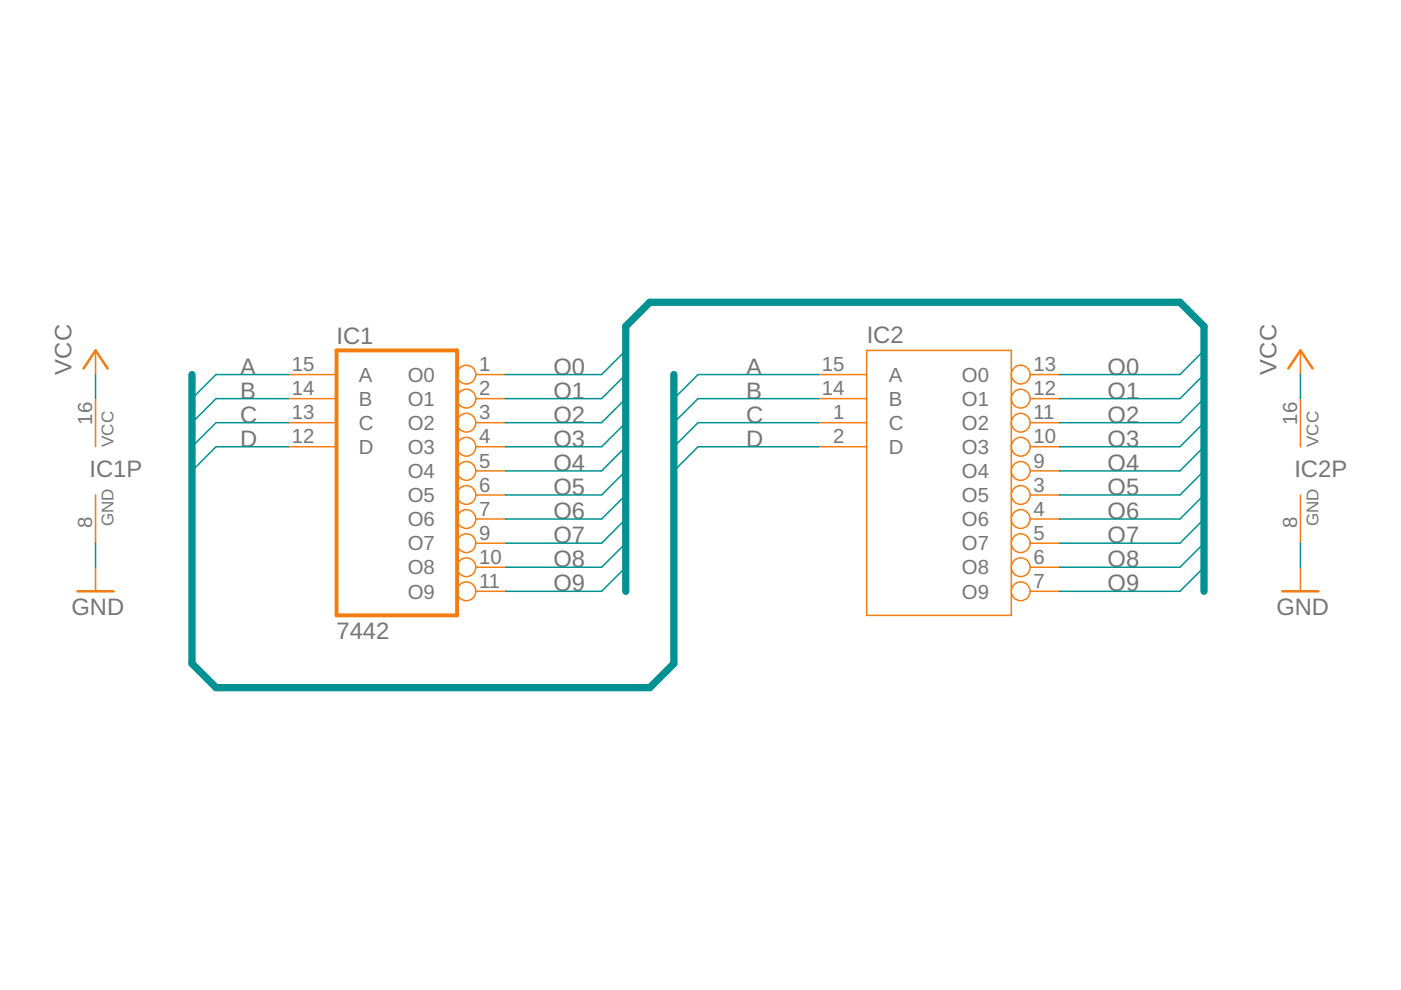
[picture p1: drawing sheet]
<?xml version="1.0" encoding="utf-8"?>
<!DOCTYPE eagle SYSTEM "eagle.dtd">
<eagle version="9.7.0">
<drawing>
<settings>
<setting alwaysvectorfont="no"/>
<setting verticaltext="up"/>
</settings>
<grid distance="0.1" unitdist="inch" unit="inch" style="lines" multiple="1" display="no" altdistance="0.01" altunitdist="inch" altunit="inch"/>
<schematic xreflabel="%F%N/%S.%C%R" xrefpart="/%S.%C%R">
<libraries>
<library name="Per (Fusion 360)">
<symbols>
<symbol name="9301">
<wire x1="-7.62" y1="12.7" x2="7.62" y2="12.7" width="0.1524" layer="94"/>
<wire x1="7.62" y1="12.7" x2="7.62" y2="-15.24" width="0.1524" layer="94"/>
<wire x1="7.62" y1="-15.24" x2="-7.62" y2="-15.24" width="0.1524" layer="94"/>
<wire x1="-7.62" y1="-15.24" x2="-7.62" y2="12.7" width="0.1524" layer="94"/>
<pin name="A" x="-12.7" y="10.16" length="middle" direction="in"/>
<pin name="B" x="-12.7" y="7.62" length="middle" direction="in"/>
<pin name="C" x="-12.7" y="5.08" length="middle" direction="in"/>
<pin name="D" x="-12.7" y="2.54" length="middle" direction="in"/>
<pin name="O1" x="12.7" y="7.62" length="middle" direction="out" function="dot" rot="R180"/>
<pin name="O2" x="12.7" y="5.08" length="middle" direction="out" function="dot" rot="R180"/>
<pin name="O3" x="12.7" y="2.54" length="middle" direction="out" function="dot" rot="R180"/>
<pin name="O4" x="12.7" y="0" length="middle" direction="out" function="dot" rot="R180"/>
<pin name="O5" x="12.7" y="-2.54" length="middle" direction="out" function="dot" rot="R180"/>
<pin name="O6" x="12.7" y="-5.08" length="middle" direction="out" function="dot" rot="R180"/>
<pin name="O7" x="12.7" y="-7.62" length="middle" direction="out" function="dot" rot="R180"/>
<pin name="O8" x="12.7" y="-10.16" length="middle" direction="out" function="dot" rot="R180"/>
<pin name="O9" x="12.7" y="-12.7" length="middle" direction="out" function="dot" rot="R180"/>
<pin name="O0" x="12.7" y="10.16" length="middle" direction="out" function="dot" rot="R180"/>
<text x="-7.62" y="15.24" size="1.778" layer="95" rot="MR180">&gt;NAME</text>
<text x="7.62" y="-17.78" size="1.778" layer="96" rot="MR0">&gt;VALUE</text>
</symbol>
<symbol name="PWRN">
<text x="-0.635" y="-0.635" size="1.778" layer="95">&gt;NAME</text>
<text x="1.905" y="-5.842" size="1.27" layer="95" rot="R90">GND</text>
<text x="1.905" y="2.54" size="1.27" layer="95" rot="R90">VCC</text>
<pin name="GND" x="0" y="-7.62" visible="pad" length="middle" direction="pwr" rot="R90"/>
<pin name="VCC" x="0" y="7.62" visible="pad" length="middle" direction="pwr" rot="R270"/>
</symbol>
<symbol name="7442">
<wire x1="-7.62" y1="-15.24" x2="5.08" y2="-15.24" width="0.4064" layer="94"/>
<wire x1="5.08" y1="-15.24" x2="5.08" y2="12.7" width="0.4064" layer="94"/>
<wire x1="5.08" y1="12.7" x2="-7.62" y2="12.7" width="0.4064" layer="94"/>
<wire x1="-7.62" y1="12.7" x2="-7.62" y2="-15.24" width="0.4064" layer="94"/>
<text x="-7.62" y="13.335" size="1.778" layer="95">&gt;NAME</text>
<text x="-7.62" y="-17.78" size="1.778" layer="96">&gt;VALUE</text>
<pin name="O0" x="10.16" y="10.16" length="middle" direction="out" function="dot" rot="R180"/>
<pin name="O1" x="10.16" y="7.62" length="middle" direction="out" function="dot" rot="R180"/>
<pin name="O2" x="10.16" y="5.08" length="middle" direction="out" function="dot" rot="R180"/>
<pin name="O3" x="10.16" y="2.54" length="middle" direction="out" function="dot" rot="R180"/>
<pin name="O4" x="10.16" y="0" length="middle" direction="out" function="dot" rot="R180"/>
<pin name="O5" x="10.16" y="-2.54" length="middle" direction="out" function="dot" rot="R180"/>
<pin name="O6" x="10.16" y="-5.08" length="middle" direction="out" function="dot" rot="R180"/>
<pin name="O7" x="10.16" y="-7.62" length="middle" direction="out" function="dot" rot="R180"/>
<pin name="O8" x="10.16" y="-10.16" length="middle" direction="out" function="dot" rot="R180"/>
<pin name="O9" x="10.16" y="-12.7" length="middle" direction="out" function="dot" rot="R180"/>
<pin name="D" x="-12.7" y="2.54" length="middle" direction="in"/>
<pin name="C" x="-12.7" y="5.08" length="middle" direction="in"/>
<pin name="B" x="-12.7" y="7.62" length="middle" direction="in"/>
<pin name="A" x="-12.7" y="10.16" length="middle" direction="in"/>
</symbol>
<symbol name="PWRN-2">
<text x="-0.635" y="-0.635" size="1.778" layer="95">&gt;NAME</text>
<text x="1.905" y="-5.842" size="1.27" layer="95" rot="R90">GND</text>
<text x="1.905" y="2.54" size="1.27" layer="95" rot="R90">VCC</text>
<pin name="GND" x="0" y="-7.62" visible="pad" length="middle" direction="pwr" rot="R90"/>
<pin name="VCC" x="0" y="7.62" visible="pad" length="middle" direction="pwr" rot="R270"/>
</symbol>
</symbols>
<devicesets>
<deviceset name="9301" prefix="IC" uservalue="yes">
<gates>
<gate name="A" symbol="9301" x="0" y="0"/>
<gate name="P" symbol="PWRN" x="-30.48" y="0" addlevel="request"/>
</gates>
<devices>
<device name="_XL" package="DIL16_XL">
<connects>
<connect gate="A" pin="A" pad="15"/>
<connect gate="A" pin="B" pad="14"/>
<connect gate="A" pin="C" pad="1"/>
<connect gate="A" pin="D" pad="2"/>
<connect gate="A" pin="O0" pad="13"/>
<connect gate="A" pin="O1" pad="12"/>
<connect gate="A" pin="O2" pad="11"/>
<connect gate="A" pin="O3" pad="10"/>
<connect gate="A" pin="O4" pad="9"/>
<connect gate="A" pin="O5" pad="3"/>
<connect gate="A" pin="O6" pad="4"/>
<connect gate="A" pin="O7" pad="5"/>
<connect gate="A" pin="O8" pad="6"/>
<connect gate="A" pin="O9" pad="7"/>
<connect gate="P" pin="GND" pad="8"/>
<connect gate="P" pin="VCC" pad="16"/>
</connects>
<package3dinstances>
<package3dinstance package3d_urn="urn:adsk.eagle:package:922/2"/>
</package3dinstances>
<technologies>
<technology name=""/>
</technologies>
</device>
<device name="_DOWNPINS" package="DIL16_DOWNPINS">
<connects>
<connect gate="A" pin="A" pad="15"/>
<connect gate="A" pin="B" pad="14"/>
<connect gate="A" pin="C" pad="1"/>
<connect gate="A" pin="D" pad="2"/>
<connect gate="A" pin="O0" pad="13"/>
<connect gate="A" pin="O1" pad="12"/>
<connect gate="A" pin="O2" pad="11"/>
<connect gate="A" pin="O3" pad="10"/>
<connect gate="A" pin="O4" pad="9"/>
<connect gate="A" pin="O5" pad="3"/>
<connect gate="A" pin="O6" pad="4"/>
<connect gate="A" pin="O7" pad="5"/>
<connect gate="A" pin="O8" pad="6"/>
<connect gate="A" pin="O9" pad="7"/>
<connect gate="P" pin="GND" pad="8"/>
<connect gate="P" pin="VCC" pad="16"/>
</connects>
<package3dinstances>
<package3dinstance package3d_urn="urn:adsk.wipprod:fs.file:vf.0dp1rBSRTQaHkqAQPiZr2A?version=2"/>
</package3dinstances>
<technologies>
<technology name=""/>
</technologies>
</device>
<device name="" package="DIL16">
<connects>
<connect gate="A" pin="A" pad="15"/>
<connect gate="A" pin="B" pad="14"/>
<connect gate="A" pin="C" pad="1"/>
<connect gate="A" pin="D" pad="2"/>
<connect gate="A" pin="O0" pad="13"/>
<connect gate="A" pin="O1" pad="12"/>
<connect gate="A" pin="O2" pad="11"/>
<connect gate="A" pin="O3" pad="10"/>
<connect gate="A" pin="O4" pad="9"/>
<connect gate="A" pin="O5" pad="3"/>
<connect gate="A" pin="O6" pad="4"/>
<connect gate="A" pin="O7" pad="5"/>
<connect gate="A" pin="O8" pad="6"/>
<connect gate="A" pin="O9" pad="7"/>
<connect gate="P" pin="GND" pad="8"/>
<connect gate="P" pin="VCC" pad="16"/>
</connects>
<package3dinstances>
<package3dinstance package3d_urn="urn:adsk.wipprod:fs.file:vf.UJEhvtQmRTCS6xdWNuEFxg?version=2"/>
</package3dinstances>
<technologies>
<technology name=""/>
</technologies>
</device>
</devices>
</deviceset>
<deviceset name="74*42" prefix="IC">
<gates>
<gate name="A" symbol="7442" x="17.78" y="0"/>
<gate name="P" symbol="PWRN-2" x="-5.08" y="0" addlevel="request"/>
</gates>
<devices>
<device name="N" package="DIL16_XL">
<connects>
<connect gate="A" pin="A" pad="15"/>
<connect gate="A" pin="B" pad="14"/>
<connect gate="A" pin="C" pad="13"/>
<connect gate="A" pin="D" pad="12"/>
<connect gate="A" pin="O0" pad="1"/>
<connect gate="A" pin="O1" pad="2"/>
<connect gate="A" pin="O2" pad="3"/>
<connect gate="A" pin="O3" pad="4"/>
<connect gate="A" pin="O4" pad="5"/>
<connect gate="A" pin="O5" pad="6"/>
<connect gate="A" pin="O6" pad="7"/>
<connect gate="A" pin="O7" pad="9"/>
<connect gate="A" pin="O8" pad="10"/>
<connect gate="A" pin="O9" pad="11"/>
<connect gate="P" pin="GND" pad="8"/>
<connect gate="P" pin="VCC" pad="16"/>
</connects>
<package3dinstances>
<package3dinstance package3d_urn="urn:adsk.eagle:package:922/2"/>
</package3dinstances>
<technologies>
<technology name="AC">
<attribute name="POPULARITY" value="0" constant="no"/>
</technology>
<technology name="ACT">
<attribute name="POPULARITY" value="0" constant="no"/>
</technology>
<technology name="HC">
<attribute name="POPULARITY" value="0" constant="no"/>
</technology>
<technology name="HCT">
<attribute name="POPULARITY" value="0" constant="no"/>
</technology>
<technology name="LS">
<attribute name="POPULARITY" value="0" constant="no"/>
</technology>
</technologies>
</device>
<device name="D" package="SO16">
<connects>
<connect gate="A" pin="A" pad="15"/>
<connect gate="A" pin="B" pad="14"/>
<connect gate="A" pin="C" pad="13"/>
<connect gate="A" pin="D" pad="12"/>
<connect gate="A" pin="O0" pad="1"/>
<connect gate="A" pin="O1" pad="2"/>
<connect gate="A" pin="O2" pad="3"/>
<connect gate="A" pin="O3" pad="4"/>
<connect gate="A" pin="O4" pad="5"/>
<connect gate="A" pin="O5" pad="6"/>
<connect gate="A" pin="O6" pad="7"/>
<connect gate="A" pin="O7" pad="9"/>
<connect gate="A" pin="O8" pad="10"/>
<connect gate="A" pin="O9" pad="11"/>
<connect gate="P" pin="GND" pad="8"/>
<connect gate="P" pin="VCC" pad="16"/>
</connects>
<package3dinstances>
<package3dinstance package3d_urn="urn:adsk.eagle:package:2010/1"/>
</package3dinstances>
<technologies>
<technology name="AC">
<attribute name="POPULARITY" value="0" constant="no"/>
</technology>
<technology name="ACT">
<attribute name="POPULARITY" value="0" constant="no"/>
</technology>
<technology name="HC">
<attribute name="POPULARITY" value="0" constant="no"/>
</technology>
<technology name="HCT">
<attribute name="POPULARITY" value="0" constant="no"/>
</technology>
<technology name="LS">
<attribute name="POPULARITY" value="0" constant="no"/>
</technology>
</technologies>
</device>
<device name="FK" package="LCC20">
<connects>
<connect gate="A" pin="A" pad="19"/>
<connect gate="A" pin="B" pad="18"/>
<connect gate="A" pin="C" pad="17"/>
<connect gate="A" pin="D" pad="15"/>
<connect gate="A" pin="O0" pad="2"/>
<connect gate="A" pin="O1" pad="3"/>
<connect gate="A" pin="O2" pad="4"/>
<connect gate="A" pin="O3" pad="5"/>
<connect gate="A" pin="O4" pad="7"/>
<connect gate="A" pin="O5" pad="8"/>
<connect gate="A" pin="O6" pad="9"/>
<connect gate="A" pin="O7" pad="12"/>
<connect gate="A" pin="O8" pad="13"/>
<connect gate="A" pin="O9" pad="14"/>
<connect gate="P" pin="GND" pad="10"/>
<connect gate="P" pin="VCC" pad="20"/>
</connects>
<package3dinstances>
<package3dinstance package3d_urn="urn:adsk.eagle:package:2012/1"/>
</package3dinstances>
<technologies>
<technology name="AC">
<attribute name="POPULARITY" value="0" constant="no"/>
</technology>
<technology name="ACT">
<attribute name="POPULARITY" value="0" constant="no"/>
</technology>
<technology name="HC">
<attribute name="POPULARITY" value="0" constant="no"/>
</technology>
<technology name="HCT">
<attribute name="POPULARITY" value="0" constant="no"/>
</technology>
<technology name="LS">
<attribute name="POPULARITY" value="0" constant="no"/>
</technology>
</technologies>
</device>
<device name="" package="DIL16">
<connects>
<connect gate="A" pin="A" pad="15"/>
<connect gate="A" pin="B" pad="14"/>
<connect gate="A" pin="C" pad="13"/>
<connect gate="A" pin="D" pad="12"/>
<connect gate="A" pin="O0" pad="1"/>
<connect gate="A" pin="O1" pad="2"/>
<connect gate="A" pin="O2" pad="3"/>
<connect gate="A" pin="O3" pad="4"/>
<connect gate="A" pin="O4" pad="5"/>
<connect gate="A" pin="O5" pad="6"/>
<connect gate="A" pin="O6" pad="7"/>
<connect gate="A" pin="O7" pad="9"/>
<connect gate="A" pin="O8" pad="10"/>
<connect gate="A" pin="O9" pad="11"/>
<connect gate="P" pin="GND" pad="8"/>
<connect gate="P" pin="VCC" pad="16"/>
</connects>
<package3dinstances>
<package3dinstance package3d_urn="urn:adsk.wipprod:fs.file:vf.UJEhvtQmRTCS6xdWNuEFxg?version=2"/>
</package3dinstances>
<technologies>
<technology name=""/>
</technologies>
</device>
</devices>
</deviceset>
</devicesets>
</library>
<library name="supply1">
<symbols>
<symbol name="VCC">
<wire x1="1.27" y1="-1.905" x2="0" y2="0" width="0.254" layer="94"/>
<wire x1="0" y1="0" x2="-1.27" y2="-1.905" width="0.254" layer="94"/>
<text x="-2.54" y="-2.54" size="1.778" layer="96" rot="R90">&gt;VALUE</text>
<pin name="VCC" x="0" y="-2.54" visible="off" length="short" direction="sup" rot="R90"/>
</symbol>
<symbol name="GND">
<wire x1="-1.905" y1="0" x2="1.905" y2="0" width="0.254" layer="94"/>
<text x="-2.54" y="-2.54" size="1.778" layer="96">&gt;VALUE</text>
<pin name="GND" x="0" y="2.54" visible="off" length="short" direction="sup" rot="R270"/>
</symbol>
</symbols>
<devicesets>
<deviceset name="VCC" prefix="P+">
<gates>
<gate name="VCC" symbol="VCC" x="0" y="0"/>
</gates>
<devices>
<device name="">
<technologies>
<technology name=""/>
</technologies>
</device>
</devices>
</deviceset>
<deviceset name="GND" prefix="GND">
<gates>
<gate name="1" symbol="GND" x="0" y="0"/>
</gates>
<devices>
<device name="">
<technologies>
<technology name=""/>
</technologies>
</device>
</devices>
</deviceset>
</devicesets>
</library>
</libraries>
<attributes>
</attributes>
<variantdefs>
</variantdefs>
<classes>
<class number="0" name="default" width="0" drill="0">
</class>
</classes>
<parts>
<part name="IC1" library="Per (Fusion 360)" deviceset="74*42" device="" package3d_urn="urn:adsk.wipprod:fs.file:vf.UJEhvtQmRTCS6xdWNuEFxg?version=2"/>
<part name="IC2" library="Per (Fusion 360)" deviceset="9301" device="_DOWNPINS" package3d_urn="urn:adsk.wipprod:fs.file:vf.0dp1rBSRTQaHkqAQPiZr2A?version=2"/>
<part name="P+1" library="supply1" deviceset="VCC" device=""/>
<part name="P+2" library="supply1" deviceset="VCC" device=""/>
<part name="GND1" library="supply1" deviceset="GND" device=""/>
<part name="GND2" library="supply1" deviceset="GND" device=""/>
</parts>
<sheets>
<sheet>
<plain>
</plain>
<instances>
<instance part="IC1" gate="A" x="15.24" y="38.1" smashed="yes">
<attribute name="NAME" x="7.62" y="51.435" size="1.778" layer="95"/>
<attribute name="VALUE" x="7.62" y="20.32" size="1.778" layer="96"/>
</instance>
<instance part="IC1" gate="P" x="-17.78" y="38.1" smashed="yes">
<attribute name="NAME" x="-18.415" y="37.465" size="1.778" layer="95"/>
</instance>
<instance part="IC2" gate="P" x="109.22" y="38.1" smashed="yes">
<attribute name="NAME" x="108.585" y="37.465" size="1.778" layer="95"/>
</instance>
<instance part="P+1" gate="VCC" x="-17.78" y="50.8" smashed="yes">
<attribute name="VALUE" x="-20.32" y="48.26" size="1.778" layer="96" rot="R90"/>
</instance>
<instance part="P+2" gate="VCC" x="109.22" y="50.8" smashed="yes">
<attribute name="VALUE" x="106.68" y="48.26" size="1.778" layer="96" rot="R90"/>
</instance>
<instance part="GND1" gate="1" x="-17.78" y="25.4" smashed="yes">
<attribute name="VALUE" x="-20.32" y="22.86" size="1.778" layer="96"/>
</instance>
<instance part="GND2" gate="1" x="109.22" y="25.4" smashed="yes">
<attribute name="VALUE" x="106.68" y="22.86" size="1.778" layer="96"/>
</instance>
<instance part="IC2" gate="A" x="71.12" y="38.1" smashed="yes">
<attribute name="NAME" x="63.5" y="53.34" size="1.778" layer="95" rot="MR180"/>
<attribute name="VALUE" x="78.74" y="20.32" size="1.778" layer="96" rot="MR0"/>
</instance>
</instances>
<busses>
<bus name="OUTPUT:O[0..9]">
<segment>
<wire x1="38.1" y1="25.4" x2="38.1" y2="53.34" width="0.762" layer="92"/>
<wire x1="38.1" y1="53.34" x2="40.64" y2="55.88" width="0.762" layer="92"/>
<wire x1="40.64" y1="55.88" x2="96.52" y2="55.88" width="0.762" layer="92"/>
<wire x1="96.52" y1="55.88" x2="99.06" y2="53.34" width="0.762" layer="92"/>
<wire x1="99.06" y1="53.34" x2="99.06" y2="25.4" width="0.762" layer="92"/>
</segment>
</bus>
<bus name="INPUT:A,B,C,D">
<segment>
<wire x1="43.18" y1="48.26" x2="43.18" y2="17.78" width="0.762" layer="92"/>
<wire x1="43.18" y1="17.78" x2="40.64" y2="15.24" width="0.762" layer="92"/>
<wire x1="40.64" y1="15.24" x2="-5.08" y2="15.24" width="0.762" layer="92"/>
<wire x1="-5.08" y1="15.24" x2="-7.62" y2="17.78" width="0.762" layer="92"/>
<wire x1="-7.62" y1="17.78" x2="-7.62" y2="48.26" width="0.762" layer="92"/>
</segment>
</bus>
</busses>
<nets>
<net name="A" class="0">
<segment>
<pinref part="IC1" gate="A" pin="A"/>
<wire x1="2.54" y1="48.26" x2="-5.08" y2="48.26" width="0.1524" layer="91"/>
<wire x1="-5.08" y1="48.26" x2="-7.62" y2="45.72" width="0.1524" layer="91"/>
<label x="-2.54" y="48.26" size="1.778" layer="95"/>
</segment>
<segment>
<wire x1="58.42" y1="48.26" x2="45.72" y2="48.26" width="0.1524" layer="91"/>
<wire x1="45.72" y1="48.26" x2="43.18" y2="45.72" width="0.1524" layer="91"/>
<label x="50.8" y="48.26" size="1.778" layer="95"/>
<pinref part="IC2" gate="A" pin="A"/>
</segment>
</net>
<net name="B" class="0">
<segment>
<pinref part="IC1" gate="A" pin="B"/>
<wire x1="2.54" y1="45.72" x2="-5.08" y2="45.72" width="0.1524" layer="91"/>
<wire x1="-5.08" y1="45.72" x2="-7.62" y2="43.18" width="0.1524" layer="91"/>
<label x="-2.54" y="45.72" size="1.778" layer="95"/>
</segment>
<segment>
<wire x1="58.42" y1="45.72" x2="45.72" y2="45.72" width="0.1524" layer="91"/>
<wire x1="45.72" y1="45.72" x2="43.18" y2="43.18" width="0.1524" layer="91"/>
<label x="50.8" y="45.72" size="1.778" layer="95"/>
<pinref part="IC2" gate="A" pin="B"/>
</segment>
</net>
<net name="C" class="0">
<segment>
<pinref part="IC1" gate="A" pin="C"/>
<wire x1="2.54" y1="43.18" x2="-5.08" y2="43.18" width="0.1524" layer="91"/>
<wire x1="-5.08" y1="43.18" x2="-7.62" y2="40.64" width="0.1524" layer="91"/>
<label x="-2.54" y="43.18" size="1.778" layer="95"/>
</segment>
<segment>
<wire x1="58.42" y1="43.18" x2="45.72" y2="43.18" width="0.1524" layer="91"/>
<wire x1="45.72" y1="43.18" x2="43.18" y2="40.64" width="0.1524" layer="91"/>
<label x="50.8" y="43.18" size="1.778" layer="95"/>
<pinref part="IC2" gate="A" pin="C"/>
</segment>
</net>
<net name="D" class="0">
<segment>
<pinref part="IC1" gate="A" pin="D"/>
<wire x1="2.54" y1="40.64" x2="-5.08" y2="40.64" width="0.1524" layer="91"/>
<wire x1="-5.08" y1="40.64" x2="-7.62" y2="38.1" width="0.1524" layer="91"/>
<label x="-2.54" y="40.64" size="1.778" layer="95"/>
</segment>
<segment>
<wire x1="58.42" y1="40.64" x2="45.72" y2="40.64" width="0.1524" layer="91"/>
<wire x1="45.72" y1="40.64" x2="43.18" y2="38.1" width="0.1524" layer="91"/>
<label x="50.8" y="40.64" size="1.778" layer="95"/>
<pinref part="IC2" gate="A" pin="D"/>
</segment>
</net>
<net name="O0" class="0">
<segment>
<wire x1="83.82" y1="48.26" x2="96.52" y2="48.26" width="0.1524" layer="91"/>
<wire x1="96.52" y1="48.26" x2="99.06" y2="50.8" width="0.1524" layer="91"/>
<label x="88.9" y="48.26" size="1.778" layer="95"/>
<pinref part="IC2" gate="A" pin="O0"/>
</segment>
<segment>
<pinref part="IC1" gate="A" pin="O0"/>
<wire x1="25.4" y1="48.26" x2="35.56" y2="48.26" width="0.1524" layer="91"/>
<wire x1="35.56" y1="48.26" x2="38.1" y2="50.8" width="0.1524" layer="91"/>
<label x="30.48" y="48.26" size="1.778" layer="95"/>
</segment>
</net>
<net name="O1" class="0">
<segment>
<wire x1="83.82" y1="45.72" x2="96.52" y2="45.72" width="0.1524" layer="91"/>
<wire x1="96.52" y1="45.72" x2="99.06" y2="48.26" width="0.1524" layer="91"/>
<label x="88.9" y="45.72" size="1.778" layer="95"/>
<pinref part="IC2" gate="A" pin="O1"/>
</segment>
<segment>
<pinref part="IC1" gate="A" pin="O1"/>
<wire x1="25.4" y1="45.72" x2="35.56" y2="45.72" width="0.1524" layer="91"/>
<wire x1="35.56" y1="45.72" x2="38.1" y2="48.26" width="0.1524" layer="91"/>
<label x="30.48" y="45.72" size="1.778" layer="95"/>
</segment>
</net>
<net name="O2" class="0">
<segment>
<wire x1="83.82" y1="43.18" x2="96.52" y2="43.18" width="0.1524" layer="91"/>
<wire x1="96.52" y1="43.18" x2="99.06" y2="45.72" width="0.1524" layer="91"/>
<label x="88.9" y="43.18" size="1.778" layer="95"/>
<pinref part="IC2" gate="A" pin="O2"/>
</segment>
<segment>
<pinref part="IC1" gate="A" pin="O2"/>
<wire x1="25.4" y1="43.18" x2="35.56" y2="43.18" width="0.1524" layer="91"/>
<wire x1="35.56" y1="43.18" x2="38.1" y2="45.72" width="0.1524" layer="91"/>
<label x="30.48" y="43.18" size="1.778" layer="95"/>
</segment>
</net>
<net name="O3" class="0">
<segment>
<wire x1="83.82" y1="40.64" x2="96.52" y2="40.64" width="0.1524" layer="91"/>
<wire x1="96.52" y1="40.64" x2="99.06" y2="43.18" width="0.1524" layer="91"/>
<label x="88.9" y="40.64" size="1.778" layer="95"/>
<pinref part="IC2" gate="A" pin="O3"/>
</segment>
<segment>
<pinref part="IC1" gate="A" pin="O3"/>
<wire x1="25.4" y1="40.64" x2="35.56" y2="40.64" width="0.1524" layer="91"/>
<wire x1="35.56" y1="40.64" x2="38.1" y2="43.18" width="0.1524" layer="91"/>
<label x="30.48" y="40.64" size="1.778" layer="95"/>
</segment>
</net>
<net name="O4" class="0">
<segment>
<wire x1="83.82" y1="38.1" x2="96.52" y2="38.1" width="0.1524" layer="91"/>
<wire x1="96.52" y1="38.1" x2="99.06" y2="40.64" width="0.1524" layer="91"/>
<label x="88.9" y="38.1" size="1.778" layer="95"/>
<pinref part="IC2" gate="A" pin="O4"/>
</segment>
<segment>
<pinref part="IC1" gate="A" pin="O4"/>
<wire x1="25.4" y1="38.1" x2="35.56" y2="38.1" width="0.1524" layer="91"/>
<wire x1="35.56" y1="38.1" x2="38.1" y2="40.64" width="0.1524" layer="91"/>
<label x="30.48" y="38.1" size="1.778" layer="95"/>
</segment>
</net>
<net name="O5" class="0">
<segment>
<wire x1="83.82" y1="35.56" x2="96.52" y2="35.56" width="0.1524" layer="91"/>
<wire x1="96.52" y1="35.56" x2="99.06" y2="38.1" width="0.1524" layer="91"/>
<label x="88.9" y="35.56" size="1.778" layer="95"/>
<pinref part="IC2" gate="A" pin="O5"/>
</segment>
<segment>
<pinref part="IC1" gate="A" pin="O5"/>
<wire x1="25.4" y1="35.56" x2="35.56" y2="35.56" width="0.1524" layer="91"/>
<wire x1="35.56" y1="35.56" x2="38.1" y2="38.1" width="0.1524" layer="91"/>
<label x="30.48" y="35.56" size="1.778" layer="95"/>
</segment>
</net>
<net name="O6" class="0">
<segment>
<wire x1="83.82" y1="33.02" x2="96.52" y2="33.02" width="0.1524" layer="91"/>
<wire x1="96.52" y1="33.02" x2="99.06" y2="35.56" width="0.1524" layer="91"/>
<label x="88.9" y="33.02" size="1.778" layer="95"/>
<pinref part="IC2" gate="A" pin="O6"/>
</segment>
<segment>
<pinref part="IC1" gate="A" pin="O6"/>
<wire x1="25.4" y1="33.02" x2="35.56" y2="33.02" width="0.1524" layer="91"/>
<wire x1="35.56" y1="33.02" x2="38.1" y2="35.56" width="0.1524" layer="91"/>
<label x="30.48" y="33.02" size="1.778" layer="95"/>
</segment>
</net>
<net name="O7" class="0">
<segment>
<wire x1="83.82" y1="30.48" x2="96.52" y2="30.48" width="0.1524" layer="91"/>
<wire x1="96.52" y1="30.48" x2="99.06" y2="33.02" width="0.1524" layer="91"/>
<label x="88.9" y="30.48" size="1.778" layer="95"/>
<pinref part="IC2" gate="A" pin="O7"/>
</segment>
<segment>
<pinref part="IC1" gate="A" pin="O7"/>
<wire x1="25.4" y1="30.48" x2="35.56" y2="30.48" width="0.1524" layer="91"/>
<wire x1="35.56" y1="30.48" x2="38.1" y2="33.02" width="0.1524" layer="91"/>
<label x="30.48" y="30.48" size="1.778" layer="95"/>
</segment>
</net>
<net name="O8" class="0">
<segment>
<wire x1="83.82" y1="27.94" x2="96.52" y2="27.94" width="0.1524" layer="91"/>
<wire x1="96.52" y1="27.94" x2="99.06" y2="30.48" width="0.1524" layer="91"/>
<label x="88.9" y="27.94" size="1.778" layer="95"/>
<pinref part="IC2" gate="A" pin="O8"/>
</segment>
<segment>
<pinref part="IC1" gate="A" pin="O8"/>
<wire x1="25.4" y1="27.94" x2="35.56" y2="27.94" width="0.1524" layer="91"/>
<wire x1="35.56" y1="27.94" x2="38.1" y2="30.48" width="0.1524" layer="91"/>
<label x="30.48" y="27.94" size="1.778" layer="95"/>
</segment>
</net>
<net name="O9" class="0">
<segment>
<wire x1="83.82" y1="25.4" x2="96.52" y2="25.4" width="0.1524" layer="91"/>
<wire x1="96.52" y1="25.4" x2="99.06" y2="27.94" width="0.1524" layer="91"/>
<label x="88.9" y="25.4" size="1.778" layer="95"/>
<pinref part="IC2" gate="A" pin="O9"/>
</segment>
<segment>
<pinref part="IC1" gate="A" pin="O9"/>
<wire x1="25.4" y1="25.4" x2="35.56" y2="25.4" width="0.1524" layer="91"/>
<wire x1="35.56" y1="25.4" x2="38.1" y2="27.94" width="0.1524" layer="91"/>
<label x="30.48" y="25.4" size="1.778" layer="95"/>
</segment>
</net>
<net name="VCC" class="0">
<segment>
<pinref part="IC1" gate="P" pin="VCC"/>
<wire x1="-17.78" y1="45.72" x2="-17.78" y2="48.26" width="0.1524" layer="91"/>
<pinref part="P+1" gate="VCC" pin="VCC"/>
</segment>
<segment>
<pinref part="IC2" gate="P" pin="VCC"/>
<wire x1="109.22" y1="45.72" x2="109.22" y2="48.26" width="0.1524" layer="91"/>
<pinref part="P+2" gate="VCC" pin="VCC"/>
</segment>
</net>
<net name="GND" class="0">
<segment>
<pinref part="IC1" gate="P" pin="GND"/>
<wire x1="-17.78" y1="30.48" x2="-17.78" y2="27.94" width="0.1524" layer="91"/>
<pinref part="GND1" gate="1" pin="GND"/>
</segment>
<segment>
<pinref part="IC2" gate="P" pin="GND"/>
<wire x1="109.22" y1="30.48" x2="109.22" y2="27.94" width="0.1524" layer="91"/>
<pinref part="GND2" gate="1" pin="GND"/>
</segment>
</net>
</nets>
</sheet>
</sheets>
</schematic>
</drawing>
<compatibility>
<note version="8.2" severity="warning">
Since Version 8.2, EAGLE supports online libraries. The ids
of those online libraries will not be understood (or retained)
with this version.
</note>
<note version="8.3" severity="warning">
Since Version 8.3, EAGLE supports URNs for individual library
assets (packages, symbols, and devices). The URNs of those assets
will not be understood (or retained) with this version.
</note>
<note version="8.3" severity="warning">
Since Version 8.3, EAGLE supports the association of 3D packages
with devices in libraries, schematics, and board files. Those 3D
packages will not be understood (or retained) with this version.
</note>
</compatibility>
</eagle>
